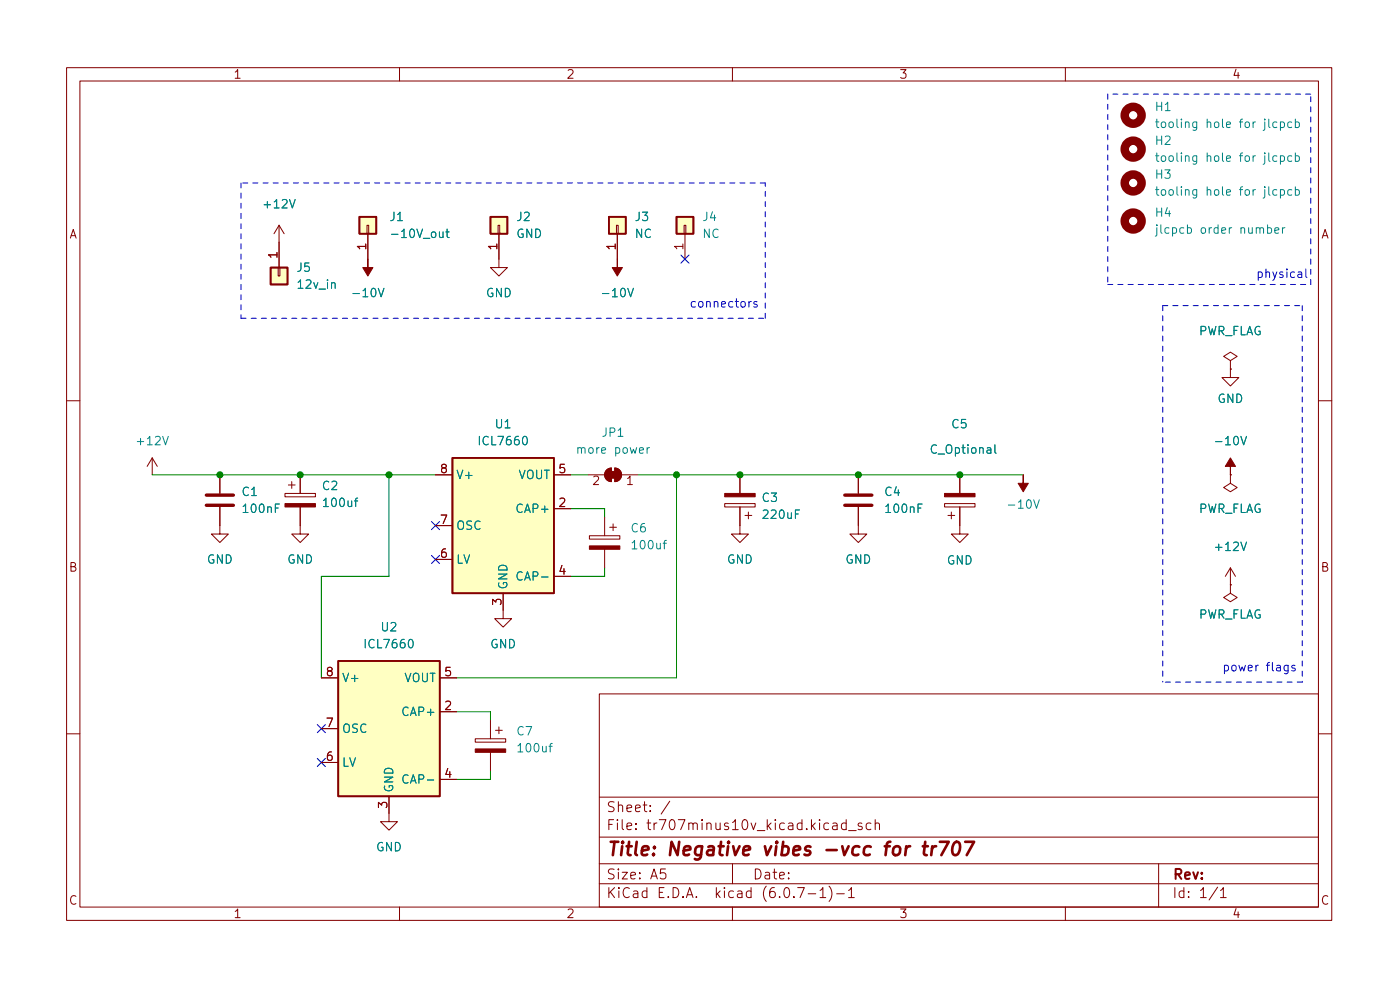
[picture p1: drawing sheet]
<svg xmlns="http://www.w3.org/2000/svg" width="210mm" height="148mm" viewBox="0 0 210 148" stroke-linecap="round" stroke-linejoin="round" font-family="sans-serif">
<g fill="none" stroke="#840000" stroke-width=".15">
<path d="M10 10.2h190v128h-190zM12 12.2h186v124h-186zM60 10.2v2M110 10.2v2M160 10.2v2M41.9 33.8v6.4M41.9 33.8l-.8 1.3M41.9 33.8l.8 1.3M55.1 33.8h.3v1.3h-.3zM55.2 35.1v3.8M74.8 33.8h.3v1.3h-.3zM74.9 35.1v5.1h1.3l-1.3 1.2-1.2-1.2h1.2"/>
<path d="M92.6 33.8h.2v1.3h-.2zM92.7 35.1v3.8M102.7 33.8h.3v1.3h-.3zM102.9 35.1v3.8M41.8 40.2h.2v1.2h-.2zM184.8 54.1l1-.6-1-.6-1 .6 1 .6v1.3M184.8 55.4h.1M184.8 55.4v1.3h1.3l-1.3 1.2-1.3-1.2h1.3M10 60.2h2M22.9 68.7l-.8 1.3M22.9 68.7v2.6M22.9 68.7l.7 1.3"/>
<path d="M33 76.1v4.1h1.3l-1.3 1.2-1.3-1.2h1.3M33 71.3v2.8M42.8 74.1h4.6v.5h-4.6zM43.3 72.8h1M43.8 72.3v1M45.1 76.1v4.1h1.3l-1.3 1.2-1.3-1.2h1.3M45.1 71.3v2.8M65.4 71.3h2.5M65.4 78.9h2.5M83.2 71.3h2.5M83.2 76.4h2.5M88.3 71.3h2.5"/>
<path d="M90.8 77.6v2.8M91.1 70.6l.4-.3h.3v2a1.02 1.02 0 0 1-.9-.6 1.02 1.02 0 0 1 .2-1.1zM91.6 79.2h1M92.1 78.6v1.1M92.3 70.3a1.02 1.02 0 0 1 1 1 1.02 1.02 0 0 1-1 1zM93.3 71.3h2.6M108.8 75.6h4.6v.5h-4.6zM111.1 76.1v4.1h1.3l-1.3 1.2-1.2-1.2h1.2M111.1 71.3v2.8M111.9 77.4h1M112.4 76.9v1M128.9 76.1v4.1h1.3l-1.3 1.2-1.3-1.2h1.3"/>
<path d="M128.9 71.3v2.8M141.9 75.6h4.5v.5h-4.5zM142.4 77.4h1M142.9 76.9v1M144.1 76.1v4.1h1.3l-1.3 1.2-1.2-1.2h1.2M144.1 71.3v2.8M184.8 71.3v1.3l1 .6-1 .6-1-.6 1-.6M184.8 71.3h.1M198 60.2h2M65.4 84h2.5M75.6 89.1v3.8h1.2l-1.2 1.2-1.3-1.2h1.3M83.2 86.5h2.5"/>
<path d="M88.5 80.4h4.6v.5h-4.6zM90.8 82.5v2.8M184.8 87.8v1.3l1 .6-1 .6-1-.6 1-.6M184.8 87.8h.1M184.8 85.3l-.8 1.2M184.8 85.3v2.5M184.8 85.3l.7 1.2M10 110.2h2M48.3 101.8h2.5M48.3 114.5h2.5M48.3 109.4h2.5M58.4 119.5v3.9h1.3l-1.3 1.2-1.3-1.2h1.3"/>
<path d="M66 106.8h2.6M66 117h2.6M66 101.8h2.6M71.4 110.9h4.5v.5h-4.5zM73.7 108.1v2.8M73.7 112.9v2.8M74.4 109.6h1M74.9 109.1v1M90 104.2h108v32h-108zM90 119.7h108M198 110.2h2M60 136.2v2"/>
<path d="M90 132.7h108M90 129.7h108M90 125.7h108M99.9 130.4h-.7v.8l.2-.2 .5 .1 .1 .2-.1 .5-.2 .1h-.3l-.2-.1M100.6 120.3l-1.3 1.9M110 136.2v2M110 129.7v3M119.8 133.2h1l-.6 1.5M121.4 134.2h1.1M123.2 133.7l.4-.5v1.5M123.2 134.7h.8M124.5 133a1.72 1.72 0 0 1 0 2.3"/>
<path d="M125.7 134.2h1.1M127.1 123.6l-.4-.1-.3 .3v.5l.1 .2h.6M127.1 123v1.5M127.4 133.7l.5-.5v1.5M127.4 134.7h.9M127.4 124.7h1.2M129.4 123.6l-.3-.1-.2 .3v.2l.5 .1v.4h-.5M130.8 123.6l-.4-.1-.3 .3v.5l.1 .2h.6M131.4 123.7a.37 .37 0 0 1 .7 .1v.7M131.4 123v1.5M160 136.2v2M174 129.7v6.5"/>
<path d="M182.9 133.2l-1.3 1.9M183.3 133.7l.4-.5v1.5M183.3 134.7h.9"/>
</g>
<path d="M138.6 127h.8M139 126.4l-.3 1.7 .1 .2 .4 .1M140 127l-.1 1.4M140.6 127a.59 .59 0 0 0-.6 .4M141.1 126.4h1.4l-1.1 2M143.3 126.6a.46 .46 0 0 1 .5-.2 .46 .46 0 0 1 .3 .4 1.15 1.15 0 0 1-.7 1.6l-.2-.1a1.54 1.54 0 0 1 .1-1.7zM145 126.4h1.3l-1.1 2" fill="none" stroke="#840000" stroke-width=".4"/>
<g fill="#ffffc2" stroke="#ffffc2" stroke-width=".15">
<path d="M101.6 32.5h2.5v2.6h-2.5z"/>
<path d="M91.4 32.5h2.6v2.6h-2.6z"/>
<path d="M50.8 99.2h15.2v20.3h-15.2z"/>
<path d="M40.6 40.2h2.6v2.5h-2.6z"/>
<path d="M67.9 68.7h15.3v20.4h-15.3z"/>
<path d="M54 32.5h2.5v2.6h-2.5z"/>
<path d="M73.7 32.5h2.5v2.6h-2.5z"/>
</g>
<path d="M54 32.5h2.5v2.6h-2.5zM73.7 32.5h2.5v2.6h-2.5zM91.4 32.5h2.6v2.6h-2.6zM101.6 32.5h2.5v2.6h-2.5zM40.6 40.2h2.6v2.5h-2.6zM67.9 68.7h15.3v20.4h-15.3zM50.8 99.2h15.2v20.3h-15.2z" fill="none" stroke="#840000" stroke-width=".25"/>
<g fill="#840000" stroke="#840000" stroke-width=".15">
<path d="M92.7 38.9v1.3h.8l-.8 1.2-.8-1.2h.8z"/>
<path d="M108.8 74.1h4.6v.5h-4.6z"/>
<path d="M55.2 38.9v1.3h.8l-.8 1.2-.7-1.2h.7z"/>
<path d="M71.4 112.4h4.5v.5h-4.5z"/>
<path d="M88.5 81.9h4.6v.6h-4.6z"/>
<path d="M91.6 70.8h1v1h-1z"/>
<path d="M92.3 70.3a1.02 1.02 0 0 1 1 1 1.02 1.02 0 0 1-1 1z"/>
<path d="M91.1 70.6l.4-.3h.3v2a1.02 1.02 0 0 1-.9-.6 1.02 1.02 0 0 1 .2-1.1z"/>
<path d="M42.8 75.6h4.6v.5h-4.6z"/>
<path d="M153.7 71.3v1.3h.7l-.7 1.2-.8-1.2h.8z"/>
<path d="M141.9 74.1h4.5v.5h-4.5z"/>
<path d="M184.8 68.7l.7 1.3h-.7v1.3v-1.3h-.8z"/>
</g>
<g fill="none" stroke="#008484" stroke-width=".15">
<path d="M173.6 18.3h.4M173.7 17.9v1.1l.3 .2M174.5 18.4l.1-.1 .4 .1 .1 .5-.2 .2-.3 .1-.1-.2zM192.3 18.4l.4-.1 .2 .2v.4l-.1 .2h-.5M194 18.4l-.4-.1-.2 .2v.4l.1 .2h.5M194.5 18.4l.4-.1 .2 .2v.4l-.1 .2h-.5M194.5 17.9v1.3M67 34.8h.4M67.1 34.4v1.1l.3 .2M173.6 28.5h.4M173.6 23.4h.4M173.7 28v1.1l.3 .2"/>
<path d="M173.7 23v1l.3 .2M173.7 34.2v1.1l-.2 .1M173.7 33.8v.1M174.5 28.6l.1-.1 .4 .1 .1 .5-.2 .1-.3 .1-.1-.1zM174.5 23.5l.1-.1 .4 .1 .1 .5-.2 .2h-.3l-.1-.1zM190.4 34.2h.3l.3 .2v.4l-.1 .2h-.5M191.5 34.6l.6-.1-.1-.3h-.4l-.1 .2v.6h.5M192.3 28.5h.4l.2 .2v.4l-.1 .1h-.5M192.3 23.4h.4l.2 .2v.4l-.1 .2h-.5M192.6 34.2v.8M193 34.2h-.3l-.1 .2M194 28.5h-.4l-.2 .2v.4l.1 .1h.5"/>
<path d="M194 23.4h-.4l-.2 .2v.4l.1 .2h.5M194.5 28.5h.4l.2 .2v.4l-.1 .1h-.5M194.5 23.4h.4l.2 .2v.4l-.1 .2h-.5M194.5 23v1.2M194.5 28v1.3M97.2 67.2v.8M97.5 67.2l-.2 .1-.1 .1M149.4 66.8v1.1l.2 .1M78.4 85.9a.51 .51 0 0 0-.6 0 .51 .51 0 0 0-.2 .7 .48 .48 0 0 0 .3 .4 .48 .48 0 0 0 .5 0M61.3 116.4a.51 .51 0 0 0-.6 0 .51 .51 0 0 0-.2 .6 .48 .48 0 0 0 .2 .5 .48 .48 0 0 0 .6 0"/>
</g>
<g fill="none" stroke="#840000" stroke-width="1.3">
<circle cx="170.2" cy="17.3" r="1.27"/>
<circle cx="170.2" cy="27.5" r="1.27"/>
<circle cx="170.2" cy="22.4" r="1.27"/>
<circle cx="170.2" cy="33.2" r="1.27"/>
</g>
<path d="M31 75.9h4.1M31 74.3h4.1M126.9 75.9h4M126.9 74.3h4" fill="none" stroke="#840000" stroke-width=".51"/>
<path d="M112.8 45.3h-.2l-.1 .2M113.7 45.3h-.3l-.2 .1 .1 .2 .4 .1v.3h-.5M195 40.9h.4l.1 .8M195.5 41.1l-.4 .1a.25 .25 0 0 0-.2 .2 .25 .25 0 0 0 .2 .3l.4-.1M196.1 40.4v1.1l.2 .2M193.4 99.9v1l-.2 .2h-.3M193.4 99.9h-.3l-.3 .2v.4l.2 .2h.4M194.5 99.9h-.3l-.2 .2 .1 .1 .4 .2v.3h-.5" fill="none" stroke="#0000c2" stroke-width=".15"/>
<path d="M166.4 14.1v28.6M196.8 14.1h-30.4M36.2 27.5v20.3M114.9 27.5h-78.7M36.2 47.8h78.7M114.9 47.8v-20.3M166.4 42.7h30.4M174.6 45.9h21M174.6 45.9v56.5M195.6 45.9v56.5M196.8 42.7v-28.6M195.6 102.4h-21" fill="none" stroke="#0000c2" stroke-width=".15" stroke-dasharray=".8 .8"/>
<path d="M22.9 71.3h42.5M58.4 71.3v15.2h-10.1v15.3M85.7 71.3h2.6M85.7 76.4h5.1v1.2M95.9 71.3h57.8M101.6 71.3v30.5h-33M90.8 85.3v1.2h-5.1M68.6 106.8h5.1v1.3M73.7 115.7v1.3h-5.1" fill="none" stroke="#008400" stroke-width=".15"/>
<path d="M102.3 38.3l1.2 1.2M103.5 38.3l-1.2 1.2M64.8 78.3l1.2 1.2M66 78.3l-1.2 1.2M64.8 83.4l1.2 1.2M66 83.4l-1.2 1.2M47.7 108.8l1.2 1.2M47.7 113.9l1.2 1.2M48.9 108.8l-1.2 1.2M48.9 113.9l-1.2 1.2" fill="none" stroke="#000084" stroke-width=".15"/>
<g fill="#008400" stroke="#008400" stroke-width=".15">
<circle cx="101.6" cy="71.3" r=".46"/>
<circle cx="144.1" cy="71.3" r=".46"/>
<circle cx="128.9" cy="71.3" r=".46"/>
<circle cx="58.4" cy="71.3" r=".46"/>
<circle cx="33" cy="71.3" r=".46"/>
<circle cx="45.1" cy="71.3" r=".46"/>
<circle cx="111.1" cy="71.3" r=".46"/>
</g>
<text font-size="2.8" fill="#840000" x="91" y="128.5">Title: Negative vibes -vcc for tr707</text>
<g font-size="2.1" fill="#840000">
<text x="91" y="124.6">File: tr707minus10v_kicad.kicad_sch</text>
<text x="91" y="121.9">Sheet: /</text>
<text x="91" y="134.8">KiCad E.D.A. kicad (6.0.7-1)-1</text>
<text x="91" y="132">Size: A5</text>
<text x="113" y="132">Date:</text>
<text x="176" y="132">Rev:</text>
<text x="176" y="134.8">Id: 1/1</text>
</g>
<g font-size="1.8" fill="#840000">
<text x="35" y="11.8">1</text>
<text x="85" y="11.8">2</text>
<text x="135" y="11.8">3</text>
<text x="185" y="11.8">4</text>
<text x="10.3" y="35.8">A</text>
<text x="198.4" y="35.8">A</text>
<text x="41.7" y="38.8" transform="rotate(-90 41.7 38.8)">1</text>
<text x="55" y="37.5" transform="rotate(-90 55 37.5)">1</text>
<text x="74.7" y="37.5" transform="rotate(-90 74.7 37.5)">1</text>
<text x="92.5" y="37.5" transform="rotate(-90 92.5 37.5)">1</text>
<text x="102.6" y="37.5" transform="rotate(-90 102.6 37.5)">1</text>
<text x="66.2" y="71">8</text>
<text x="84" y="71">5</text>
<text x="84" y="76.1">2</text>
<text x="89" y="72.8">2</text>
<text x="94.1" y="72.8">1</text>
<text x="66.2" y="83.7">6</text>
<text x="66.2" y="78.6">7</text>
<text x="10.3" y="85.8">B</text>
<text x="84" y="86.3">4</text>
<text x="198.4" y="85.8">B</text>
<text x="75.3" y="90.8" transform="rotate(-90 75.3 90.8)">3</text>
<text x="49" y="101.5">8</text>
<text x="66.8" y="101.5">5</text>
<text x="66.8" y="106.6">2</text>
<text x="49" y="109.1">7</text>
<text x="49" y="114.2">6</text>
<text x="66.8" y="116.7">4</text>
<text x="58.2" y="121.3" transform="rotate(-90 58.2 121.3)">3</text>
<text x="10.3" y="135.8">C</text>
<text x="35" y="137.8">1</text>
<text x="85" y="137.8">2</text>
<text x="135" y="137.8">3</text>
<text x="185" y="137.8">4</text>
<text x="198.4" y="135.8">C</text>
</g>
<g font-size="1.8" fill="#008484">
<text x="173.6" y="16.7">H1</text>
<text x="173.6" y="21.8">H2</text>
<text x="175.2" y="19.2">tooling hole for jlcpcb</text>
<text x="173.6" y="26.8">H3</text>
<text x="175.2" y="29.4">tooling hole for jlcpcb</text>
<text x="175.2" y="24.3">tooling hole for jlcpcb</text>
<text x="39.8" y="31.3">+12V</text>
<text x="58.6" y="33.2">J1</text>
<text x="59.3" y="35.7">-10V_out</text>
<text x="77.5" y="35.7">GND</text>
<text x="77.7" y="33.2">J2</text>
<text x="95.4" y="35.7">NC</text>
<text x="95.4" y="33.2">J3</text>
<text x="105.5" y="35.7">NC</text>
<text x="105.6" y="33.2">J4</text>
<text x="173.6" y="32.5">H4</text>
<text x="174.7" y="35.1">jlcpcb order number</text>
<text x="44.6" y="40.8">J5</text>
<text x="44.8" y="43.3">12v_in</text>
<text x="53.4" y="44.6">-10V</text>
<text x="73" y="44.6">GND</text>
<text x="90.8" y="44.6">-10V</text>
<text x="179.8" y="50.3">PWR_FLAG</text>
<text x="74.4" y="64.3">U1</text>
<text x="90.5" y="65.6">JP1</text>
<text x="143" y="64.3">C5</text>
<text x="182.8" y="60.5">GND</text>
<text x="20.8" y="66.8">+12V</text>
<text x="68.5" y="71.9">V+</text>
<text x="72.2" y="66.8">ICL7660</text>
<text x="77.8" y="71.9">VOUT</text>
<text x="87.1" y="68.1">more power</text>
<text x="140" y="68.1">C_Optional</text>
<text x="182.9" y="66.8">-10V</text>
<text x="36.4" y="74.5">C1</text>
<text x="36.7" y="77">100nF</text>
<text x="48.4" y="73.6">C2</text>
<text x="48.8" y="76.1">100uf</text>
<text x="77.9" y="77">CAP+</text>
<text x="114.5" y="75.3">C3</text>
<text x="114.8" y="77.9">220uF</text>
<text x="132.9" y="74.5">C4</text>
<text x="133.2" y="77">100nF</text>
<text x="151.8" y="76.4">-10V</text>
<text x="179.8" y="77">PWR_FLAG</text>
<text x="68.5" y="79.5">OSC</text>
<text x="94.8" y="79.9">C6</text>
<text x="95.1" y="82.5">100uf</text>
<text x="182.7" y="82.7">+12V</text>
<text x="31.1" y="84.6">GND</text>
<text x="43.1" y="84.6">GND</text>
<text x="68.5" y="84.6">LV</text>
<text x="76.2" y="88.6" transform="rotate(-90 76.2 88.6)">GND</text>
<text x="78.4" y="87.2">CAP-</text>
<text x="109.2" y="84.6">GND</text>
<text x="126.9" y="84.6">GND</text>
<text x="142.2" y="84.7">GND</text>
<text x="57.3" y="94.8">U2</text>
<text x="179.8" y="92.9">PWR_FLAG</text>
<text x="55" y="97.3">ICL7660</text>
<text x="73.6" y="97.3">GND</text>
<text x="51.3" y="102.4">V+</text>
<text x="60.6" y="102.4">VOUT</text>
<text x="60.8" y="107.5">CAP+</text>
<text x="51.3" y="110">OSC</text>
<text x="77.7" y="110.4">C7</text>
<text x="78" y="112.9">100uf</text>
<text x="51.3" y="115.1">LV</text>
<text x="59.1" y="119" transform="rotate(-90 59.1 119)">GND</text>
<text x="61.2" y="117.6">CAP-</text>
<text x="56.5" y="127.8">GND</text>
</g>
<g font-size="1.8" fill="#0000c2">
<text x="188.6" y="41.7">physical</text>
<text x="103.5" y="46.2">connectors</text>
<text x="183.5" y="100.8">power flags</text>
</g>
</svg>
